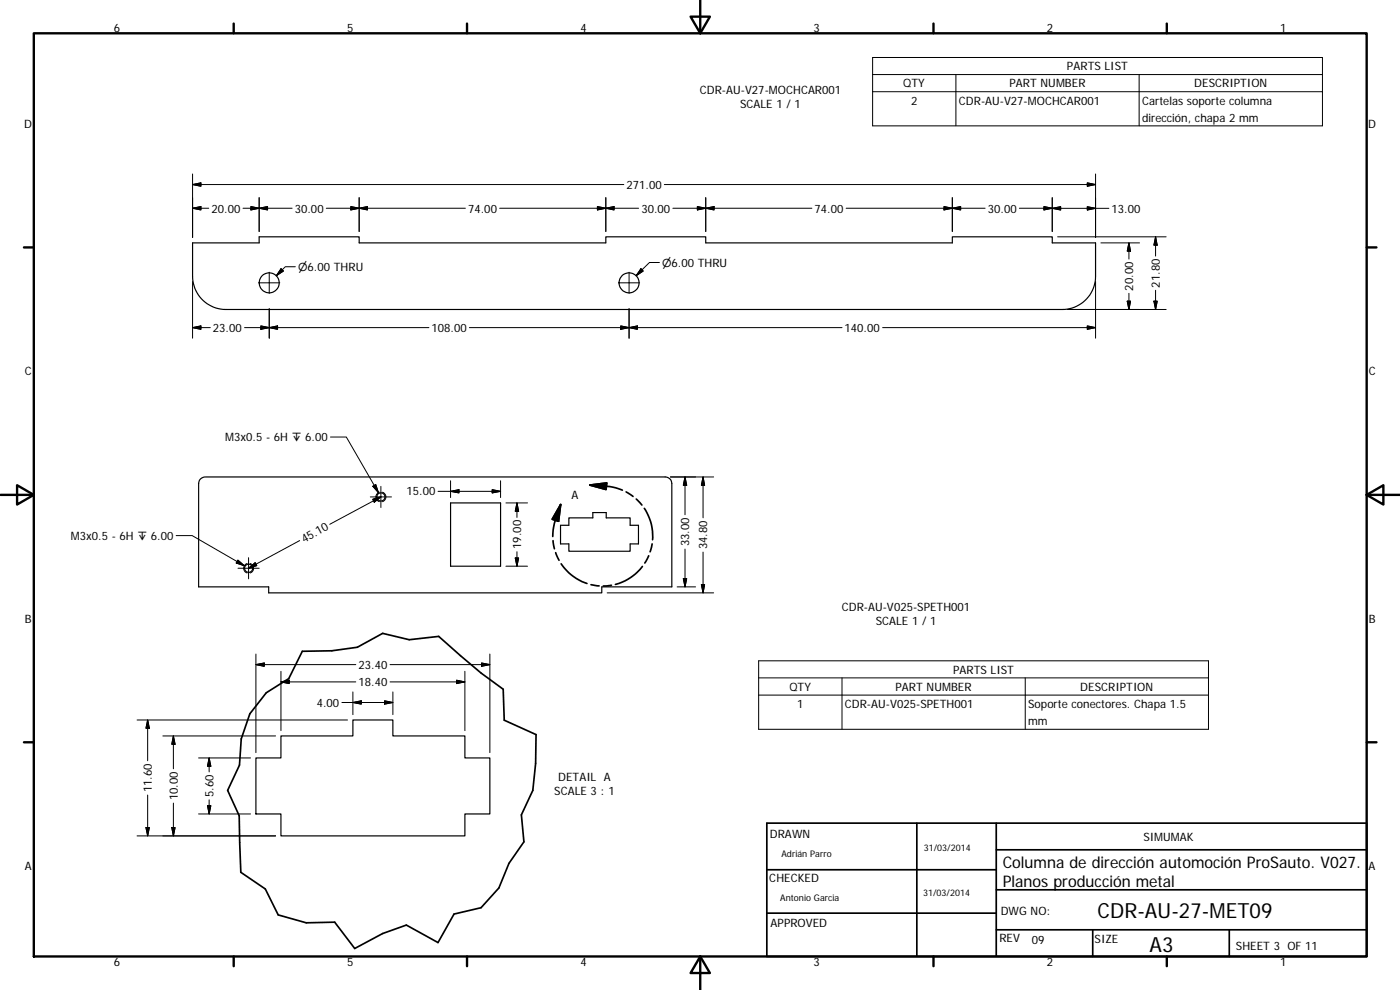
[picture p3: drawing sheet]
<svg xmlns="http://www.w3.org/2000/svg" width="420mm" height="297mm" viewBox="0 0 420 297" stroke-linecap="round" stroke-linejoin="round" font-family="sans-serif">
<g fill="none" stroke="#000" stroke-width=".36">
<path d="M57.8 72.9h20v-1.8h30v1.8h74v-1.8h30v1.8h74v-1.8h30v1.8h13v9.9a10 10 0 0 1-10 10.1h-251a10 10 0 0 1-10-10.1zM60.1 143.8l.5-.4 1-.3h138a2 2 0 0 1 2 2v31h-21v1.8h-100v-1.8h-21v-31zM135.2 150.9h15v19h-15zM168.2 157.6h2.5v-2.2h7.2v-1.6h4v1.6h7.2v2.2h2.5v5.6h-2.5v2.2h-18.4v-2.2h-2.5zM76.8 227.4h7.5v-6.6h21.6v-4.8h12v4.8h21.6v6.6h7.5v16.8h-7.5v6.6h-55.2v-6.6h-7.5z"/>
<circle cx="80.8" cy="84.9" r="3"/>
<circle cx="188.8" cy="84.9" r="2.99"/>
<circle cx="114.3" cy="149.1" r="1.23"/>
<circle cx="74.6" cy="170.5" r="1.23"/>
</g>
<g fill="none" stroke="#000" stroke-width=".3">
<path d="M261.9 17.3h135v20.5h-135zM261.9 22.4h135M261.9 27.5h135M286.9 22.4v15.4M341.9 22.4v15.4M57.8 52.2v19.1M57.8 55.4l2.5-.5v1zM77.8 59.3v10.2M107.8 59.3v10.2M181.8 59.3v10.2M187.2 55.4h-129.4M199.4 55.4h129.4"/>
<path d="M211.8 59.3v10.2M285.8 59.3v10.2M315.8 59.3v10.2M326.3 54.9l2.5 .5-2.5 .5zM328.8 52.2v19.1M57.8 62.5l2.5-.5v1zM57.8 62.5h4.8M72.9 62.5h14.8M75.3 62l2.5 .5-2.5 .5zM77.8 62.5l2.5-.5v1zM97.9 62.5h41.8M105.3 62l2.5 .5-2.5 .5z"/>
<path d="M107.8 62.5l2.5-.5v1zM150 62.5h41.7M179.3 62l2.5 .5-2.5 .5zM181.8 62.5l2.5-.5v1zM197.9 78.8h-3l-4 3.9M201.9 62.5h41.8M209.3 62l2.5 .5-2.5 .5zM211.8 62.5l2.5-.5v1zM253.9 62.5h41.7M283.3 62l2.5 .5-2.5 .5zM285.8 62.5l2.5-.5v1zM305.9 62.5h26.9"/>
<path d="M313.3 62l2.5 .5-2.5 .5zM315.8 62.5l2.5-.5v1zM317.4 71.1h32.6M326.3 62l2.5 .5-2.5 .5zM330.4 72.9h11.6M338.8 72.9v4.8M338.8 72.9l.5 2.5h-1zM346.8 71.1v5.7M346.8 71.1l.5 2.5h-1zM57.8 84.5v17M57.8 98.3l2.5-.5v1zM63.1 98.3h-5.3"/>
<path d="M73.4 98.3h55.3M77.6 84.9h6.4M78.3 97.8l2.5 .5-2.5 .5zM80.8 81.7v6.3M80.8 92.6v8.9M80.8 98.3l2.5-.5v1zM84.3 80.6l.8 .7-2.2 1.4zM88.6 80h-3l-2.7 2.7M140.9 98.3h111.8M185.6 84.9h6.4M186.3 97.8l2.5 .5-2.5 .5zM188.8 81.7v6.3"/>
<path d="M188.8 92.6v8.9M188.8 98.3l2.5-.5v1zM192.4 80.6l.6 .7-2.1 1.4zM264.9 98.3h63.9M320.4 92.9h29.6M326.3 97.8l2.5 .5-2.5 .5zM328.8 84.5v17M338.3 90.4h1l-.5 2.5zM338.8 88v4.9M346.3 90.4h1l-.5 2.5zM346.8 87.1v5.8M99.2 131.1h4.7l9.7 16.7"/>
<path d="M111.1 149.1h6.4M111.9 149.8l2.4-.7-2 1.6zM111.9 145.9l.9-.5 .8 2.4zM113.8 147.7a1.49 1.49 0 0 0-1 1.4 1.49 1.49 0 0 0 1 1.4M114.3 145.9v6.4M114.3 149.1l-15.3 8.2M114.8 147.7a1.49 1.49 0 0 1 1 1.4 1.49 1.49 0 0 1-1 1.4M131.5 147.4h18.7M135.2 144.3v5M135.2 147.4l2.5-.5v1zM147.7 146.9l2.5 .5-2.5 .5zM150.2 144.3v5"/>
<path d="M151.8 150.9h6.5M155.1 150.9v4.4M155.1 150.9l.5 2.5h-1zM201.2 143.1h13M205.6 143.1v11.4M205.6 143.1l.5 2.5h-1zM211 143.1l.5 2.5h-1zM211 143.1v12.3M52.9 160.7h4.8l15.6 9M71.4 168.1l1.9 1.6-2.4-.8zM71.4 170.5h6.4M74.2 169.1a1.49 1.49 0 0 0-1.1 1.4 1.49 1.49 0 0 0 1.1 1.4"/>
<path d="M74.6 167.3v6.4M74.6 170.5l2-1.7 .5 .9zM75.1 169.1a1.5 1.5 0 0 1 1 1.4 1.5 1.5 0 0 1-1 1.4M89.9 162.2l-15.3 8.3M151.8 169.9h6.5M154.6 167.4h1l-.5 2.5zM155.1 165.5v4.4M182.2 177.9h32M203.2 176.1h5.6M205.1 173.6h1l-.5 2.5zM205.6 164.7v11.4M210.5 175.4h1l-.5 2.5z"/>
<path d="M211 165.7v12.2M76.8 199.4l2.5-.5v1zM76.8 199.4h30M76.8 196.2v29.6M117.1 199.4h29.9M144.5 198.9l2.5 .5-2.5 .5zM147 196.2v29.6M227.7 198.3h135v20.5h-135zM41.1 216h63.2M44.3 216l.5 2.5h-1zM44.3 216v12.3M84.3 201.4v17.8"/>
<path d="M84.3 204.6l2.5-.5v1zM84.3 204.6h22.5M102.6 210.8h15.3M105.9 210.8l2.5-.5v1zM105.9 207.6v6.8M115.4 210.3l2.5 .5-2.5 .5zM117.1 204.6h22.4M117.9 207.6v6.8M137 204.1l2.5 .5-2.5 .5zM139.5 201.4v17.8M227.7 203.4h135M227.7 208.6h135"/>
<path d="M252.7 203.4v15.4M307.7 203.4v15.4M44.3 238.5v12.3M48.9 220.8h33.8M52 220.8l.5 2.5h-.9zM52 220.8v9.9M59.6 227.4h15.6M62.8 240v4.2M62.8 227.4l.5 2.5h-1zM62.8 227.4v4.2M41.1 250.8h41.6M43.8 248.3h1l-.5 2.5z"/>
<path d="M51.6 248.3h.9l-.5 2.5zM52 241v9.8M59.6 244.2h15.6M62.3 241.7h1l-.5 2.5z"/>
</g>
<g fill="none" stroke="#000" stroke-width=".51">
<path d="M168.3 151.4l-.7 5-1.9-.6zM168.3 151.4l-1.9 5.6-.5 4M177 145.5l5.1-.6-.2 2zM177 145.5l6 .5 3.8 1.1M187.9 147.6l2.1 1.3M191 149.7l1.6 1.8M193.4 152.5a14.7 14.7 0 0 1 2.4 9.4M166 162.2l.4 2.5M166.8 165.8l1 2.3M168.4 169.2a15 15 0 0 0 7.8 5.9M177.4 175.4l2.4 .4M183.5 175.6l-2.5 .2"/>
<path d="M192.8 169.9a14.9 14.9 0 0 1-8.1 5.4M194.7 166.8l-1.2 2.1M195.7 163.2l-.6 2.4M90.7 195.4l8.9-.1 7.6-1.1 7.6-4.2 8 1.9 8.9-1 12.7 11.1 6.6 4.8 .3 9.3 9.6 4.3-.2 8.7-.8 8.1-3.4 7.3 .7 8.1-4.5 6.4-3 7.4-5.3 6-8.1 1.9-4.8 8.5-9.5-5.2-7.2 2.5-8.3 4.5-6.1-7.9-8.5 .2-8.4-2.4-3.9-7.8-7.3-5-.5-16.9-3.5-7.6 3.6-7.6 .5-7.9 2.6-7.5 4.9-6.3 6.8-4.3zM230.1 247h180.1v40h-180.1zM275.2 247v40M299 255h111.2M299 247v40M230.1 274h68.9M230.1 261h68.9M299 279h111.2M299 267h111.2"/>
<path d="M327.9 279v8M368.9 279v8"/>
</g>
<g fill="none" stroke="#000" stroke-width=".71">
<path d="M10.1 10h400.1v277h-400.1zM70.1 7.1v2.9M140.2 7.1v2.9M207.3 5h5.8l-2.9 5zM210.2 0v10M280.2 7.1v2.9M350.2 7.1v2.9M7.2 74.2h2.9M410.2 74.2h2.9M.2 148.5h9.9M5.1 145.6l5 2.9-5 2.9zM410.2 148.5l5-2.9v5.8z"/>
<path d="M410.2 148.5h9.9M7.2 222.7h2.9M410.2 222.7h2.9M70.1 287v2.9M140.2 287v2.9M210.2 287l2.9 5h-5.8zM210.2 287v10M280.2 287v2.9M350.2 287v2.9"/>
</g>
<path d="M168.3 151.4l-.7 5-1.9-.6zM177 145.5l5.1-.6-.2 2z" fill="#000" stroke="#000" stroke-width=".51"/>
<g fill="#000" stroke="#000" stroke-width=".3">
<path d="M57.8 55.4l2.5-.5v1zM326.3 54.9l2.5 .5-2.5 .5zM57.8 62.5l2.5-.5v1zM75.3 62l2.5 .5-2.5 .5zM77.8 62.5l2.5-.5v1zM105.3 62l2.5 .5-2.5 .5zM107.8 62.5l2.5-.5v1zM179.3 62l2.5 .5-2.5 .5zM181.8 62.5l2.5-.5v1zM209.3 62l2.5 .5-2.5 .5zM211.8 62.5l2.5-.5v1zM283.3 62l2.5 .5-2.5 .5z"/>
<path d="M285.8 62.5l2.5-.5v1zM313.3 62l2.5 .5-2.5 .5zM315.8 62.5l2.5-.5v1zM326.3 62l2.5 .5-2.5 .5zM338.8 72.9l.5 2.5h-1zM346.8 71.1l.5 2.5h-1zM57.8 98.3l2.5-.5v1zM78.3 97.8l2.5 .5-2.5 .5zM80.8 98.3l2.5-.5v1zM84.3 80.6l.8 .7-2.2 1.4zM186.3 97.8l2.5 .5-2.5 .5zM188.8 98.3l2.5-.5v1z"/>
<path d="M192.4 80.6l.6 .7-2.1 1.4zM326.3 97.8l2.5 .5-2.5 .5zM338.3 90.4h1l-.5 2.5zM346.3 90.4h1l-.5 2.5zM111.9 145.9l.9-.5 .8 2.4zM111.9 149.8l2.4-.7-2 1.6zM135.2 147.4l2.5-.5v1zM147.7 146.9l2.5 .5-2.5 .5zM155.1 150.9l.5 2.5h-1zM205.6 143.1l.5 2.5h-1zM211 143.1l.5 2.5h-1zM71.4 168.1l1.9 1.6-2.4-.8z"/>
<path d="M74.6 170.5l2-1.7 .5 .9zM154.6 167.4h1l-.5 2.5zM205.1 173.6h1l-.5 2.5zM210.5 175.4h1l-.5 2.5zM76.8 199.4l2.5-.5v1zM144.5 198.9l2.5 .5-2.5 .5zM44.3 216l.5 2.5h-1zM84.3 204.6l2.5-.5v1zM105.9 210.8l2.5-.5v1zM115.4 210.3l2.5 .5-2.5 .5zM137 204.1l2.5 .5-2.5 .5zM52 220.8l.5 2.5h-.9z"/>
<path d="M62.8 227.4l.5 2.5h-1zM43.8 248.3h1l-.5 2.5zM51.6 248.3h.9l-.5 2.5zM62.3 241.7h1l-.5 2.5z"/>
</g>
<g font-size="6.3">
<text x="329.4" y="275.4">CDR-AU-27-MET09</text>
<text x="345" y="285.6">A3</text>
</g>
<g font-size="4.8">
<text x="300.9" y="260.4">Columna de dirección automoción ProSauto. V027.</text>
<text x="300.9" y="266.2">Planos producción metal</text>
</g>
<g font-size="3.5">
<text x="34.2" y="9.6">6</text>
<text x="104.2" y="9.6">5</text>
<text x="174.2" y="9.6">4</text>
<text x="244.2" y="9.6">3</text>
<text x="314.2" y="9.6">2</text>
<text x="384.2" y="9.6">1</text>
<text x="320.2" y="21.1">PARTS LIST</text>
<text x="210.1" y="28.3">CDR-AU-V27-MOCHCAR001</text>
<text x="271.1" y="26.2">QTY</text>
<text x="303" y="26.2">PART NUMBER</text>
<text x="358.4" y="26.2">DESCRIPTION</text>
<text x="222.1" y="32.5">SCALE 1 / 1</text>
<text x="273.4" y="31.4">2</text>
<text x="287.7" y="31.4">CDR-AU-V27-MOCHCAR001</text>
<text x="342.8" y="31.4">Cartelas soporte columna</text>
<text x="7.3" y="38.4">D</text>
<text x="342.8" y="36.6">dirección, chapa 2 mm</text>
<text x="410.6" y="38.4">D</text>
<text x="188" y="56.6">271.00</text>
<text x="63.5" y="63.8">20.00</text>
<text x="88.5" y="63.8">30.00</text>
<text x="140.5" y="63.8">74.00</text>
<text x="192.5" y="63.8">30.00</text>
<text x="244.4" y="63.8">74.00</text>
<text x="296.4" y="63.8">30.00</text>
<text x="333.6" y="63.8">13.00</text>
<text x="340.1" y="87.2" transform="rotate(-90 340.1 87.2)">20.00</text>
<text x="348.1" y="86.3" transform="rotate(-90 348.1 86.3)">21.80</text>
<text x="63.9" y="99.6">23.00</text>
<text x="129.5" y="99.6">108.00</text>
<text x="253.5" y="99.6">140.00</text>
<text x="7.4" y="112.6">C</text>
<text x="410.8" y="112.6">C</text>
<text x="67.6" y="132.4">M3x0.5 - 6H ↧ 6.00</text>
<text x="122" y="148.7">15.00</text>
<text x="171.5" y="149.6">A</text>
<text x="21.2" y="162">M3x0.5 - 6H ↧ 6.00</text>
<text x="91.2" y="162.9" transform="rotate(-28 91.2 162.9)">45.10</text>
<text x="156.4" y="164.7" transform="rotate(-90 156.4 164.7)">19.00</text>
<text x="206.9" y="163.9" transform="rotate(-90 206.9 163.9)">33.00</text>
<text x="212.2" y="164.8" transform="rotate(-90 212.2 164.8)">34.80</text>
<text x="252.7" y="183.2">CDR-AU-V025-SPETH001</text>
<text x="7.4" y="186.9">B</text>
<text x="262.8" y="187.4">SCALE 1 / 1</text>
<text x="410.8" y="186.9">B</text>
<text x="107.6" y="200.7">23.40</text>
<text x="286" y="202.1">PARTS LIST</text>
<text x="107.6" y="205.8">18.40</text>
<text x="236.9" y="207.3">QTY</text>
<text x="268.8" y="207.2">PART NUMBER</text>
<text x="324.2" y="207.3">DESCRIPTION</text>
<text x="95" y="212">4.00</text>
<text x="239.2" y="212.4">1</text>
<text x="253.6" y="212.4">CDR-AU-V025-SPETH001</text>
<text x="308.6" y="212.4">Soporte conectores. Chapa 1.5</text>
<text x="308.6" y="217.6">mm</text>
<text x="45.6" y="237.7" transform="rotate(-90 45.6 237.7)">11.60</text>
<text x="64" y="239.2" transform="rotate(-90 64 239.2)">5.60</text>
<text x="166.3" y="238.4">SCALE 3 : 1</text>
<text x="167.5" y="234.3">DETAIL A</text>
<text x="53.3" y="240.2" transform="rotate(-90 53.3 240.2)">10.00</text>
<text x="231.1" y="251.4">DRAWN</text>
<text x="343.2" y="252.3">SIMUMAK</text>
<text x="7.4" y="261.1">A</text>
<text x="410.8" y="261.1">A</text>
<text x="230.9" y="264.6">CHECKED</text>
<text x="300.3" y="274.5">DWG NO:</text>
<text x="231.3" y="278.2">APPROVED</text>
<text x="299.9" y="282.6">REV</text>
<text x="309.7" y="283.3">09</text>
<text x="328.5" y="283">SIZE</text>
<text x="370.9" y="285.1">SHEET 3 OF 11</text>
<text x="34.2" y="289.9">6</text>
<text x="104.2" y="289.9">5</text>
<text x="174.2" y="289.9">4</text>
<text x="244.2" y="289.9">3</text>
<text x="314.2" y="289.9">2</text>
<text x="384.2" y="289.9">1</text>
</g>
<g font-size="3.3">
<text x="89.4" y="81.3">⌀6.00 THRU</text>
<text x="198.7" y="80">⌀6.00 THRU</text>
</g>
<g font-size="2.7">
<text x="234.5" y="257.1">Adrián Parro</text>
<text x="277.3" y="255.2">31/03/2014</text>
<text x="277" y="268.7">31/03/2014</text>
<text x="234.2" y="270.2">Antonio Garcia</text>
</g>
</svg>
